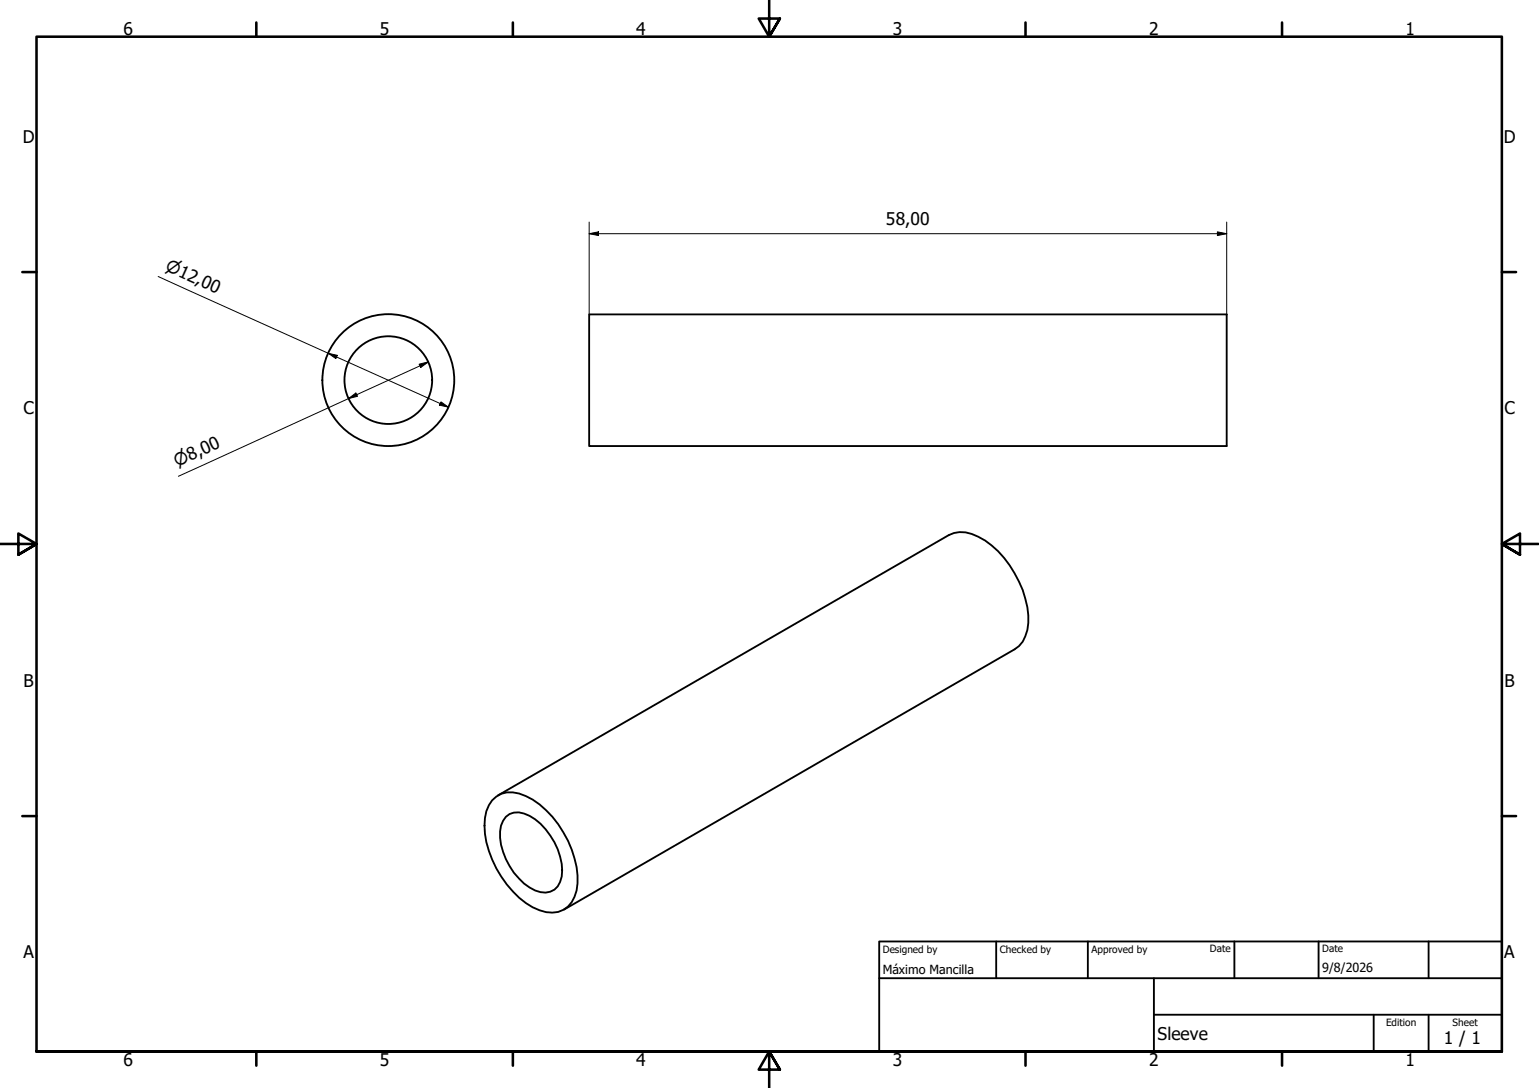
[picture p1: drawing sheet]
<svg xmlns="http://www.w3.org/2000/svg" width="420mm" height="297mm" viewBox="0 0 420 297" stroke-linecap="round" stroke-linejoin="round" font-family="sans-serif">
<!-- layer: Visible (ISO) -->
<g fill="none" stroke="#000" stroke-width=".51">
<path d="M160.8 85.8h174.1v36h-174.1zM134.4 218.5a7.3 7.3 0 0 1 9.2-1.2 26.5 26.5 0 0 1 13.2 17.1 14.7 14.7 0 0 1-.7 11.9 6.9 6.9 0 0 1-8.8 2.2 23.4 23.4 0 0 1-11.8-11.4 22.3 22.3 0 0 1-2.7-15.6l.7-1.7zM136 217.2l123-71.1a8.2 8.2 0 0 1 8.1 .4 27.8 27.8 0 0 1 13.6 21.5 9.7 9.7 0 0 1-3.7 9.3l-123 71M138.1 223a4.6 4.6 0 0 1 5-.9 17.5 17.5 0 0 1 9.8 11.8 10 10 0 0 1-.6 8.1 4.9 4.9 0 0 1-6.2 1.1 18.2 18.2 0 0 1-9.6-16.1l.3-1.6 .6-1.3z"/>
<circle cx="106" cy="103.8" r="12"/>
<circle cx="106" cy="103.8" r="18"/>
</g>
<!-- layer: Border (ISO) -->
<g fill="none" stroke="#000" stroke-width=".7">
<path d="M70 6.1v3.9M140 6.1v3.9M210 0v10l-2.9-4.9h5.8l-2.9 4.9 2.9-4.9M280 6.1v3.9M350 6.1v3.9M6.1 74.3h3.9M410 74.3h3.9M0 148.5h10l-5-2.8v5.7l5-2.9-5 2.9M420 148.5h-10l5-2.8v5.7l-5-2.9 5 2.9M6.1 222.8h3.9M410 222.8h3.9M10 287.1v-277.1h400v277.1h-400h400"/>
<path d="M70 287.1v3.8M140 287.1v3.8M212.9 292l-2.9-4.9 2.9 4.9h-5.8l2.9-4.9v9.9M280 287.1v3.8M350 287.1v3.8"/>
</g>
<!-- layer: Title (ISO) -->
<path d="M240 257h170v30.1h-170zM272 257v10.1M297 257v10.1M337 257v10.1M360 257v10.1M390 257v10.1M240 267.1h170M315 277h95M315 267.1v20M375 277v10.1M390 277v10.1" fill="none" stroke="#000" stroke-width=".51"/>
<!-- layer: Dimension (ISO) -->
<path d="M43.2 75.5l79.2 35.7M160.8 63.8l2.6-.5v1zM160.8 63.8h174.1M160.8 60.6v25.2M332.4 63.3l2.5 .5-2.5 .5zM334.9 60.6v25.2M89.6 96.4l2.5 .6-.4 .9zM114.4 99.4l2.6-.6-2.1 1.5zM117 98.8l-68.3 31.2M95.1 108.8l2.1-1.5 .4 .9zM120.4 109.7l2 1.5-2.4-.6z" fill="none" stroke="#000" stroke-width=".27"/>
<path d="M160.8 63.8l2.6-.5v1zM332.4 63.3l2.5 .5-2.5 .5zM89.6 96.4l2.5 .6-.4 .9zM95.1 108.8l2.1-1.5 .4 .9zM114.4 99.4l2.6-.6-2.1 1.5zM120.4 109.7l2 1.5-2.4-.6z" fill="#000"/>
<g font-size="4.8">
<text x="33.7" y="9.6">6</text>
<text x="103.7" y="9.6">5</text>
<text x="173.7" y="9.6">4</text>
<text x="243.7" y="9.6">3</text>
<text x="313.7" y="9.6">2</text>
<text x="383.7" y="9.6">1</text>
<text x="6.2" y="38.9">D</text>
<text x="410.5" y="38.9">D</text>
<text x="241.9" y="61.4">58,00</text>
<text x="6.4" y="113.1">C</text>
<text x="410.7" y="113.1">C</text>
<text x="6.4" y="187.4">B</text>
<text x="410.7" y="187.4">B</text>
<text x="6.4" y="261.7">A</text>
<text x="410.7" y="261.7">A</text>
<text x="316" y="283.8">Sleeve</text>
<text x="394.2" y="285">1 / 1</text>
<text x="33.7" y="290.9">6</text>
<text x="103.7" y="290.9">5</text>
<text x="173.7" y="290.9">4</text>
<text x="243.7" y="290.9">3</text>
<text x="313.7" y="290.9">2</text>
<text x="383.7" y="290.9">1</text>
</g>
<g font-size="4.6">
<text x="44.9" y="73.6" transform="rotate(24 44.9 73.6)">⌀12,00</text>
<text x="48.4" y="127.6" transform="rotate(-25 48.4 127.6)">⌀8,00</text>
</g>
<g font-size="3.4">
<text x="241" y="266">Máximo Mancilla</text>
<text x="361" y="265.5">9/8/2026</text>
</g>
<g font-size="2.7">
<text x="241" y="260.1">Designed by</text>
<text x="273" y="260.1">Checked by</text>
<text x="298" y="260.1">Approved by</text>
<text x="330.3" y="260">Date</text>
<text x="361" y="260">Date</text>
<text x="378.4" y="280.1">Edition</text>
<text x="396.6" y="280.1">Sheet</text>
</g>
</svg>
